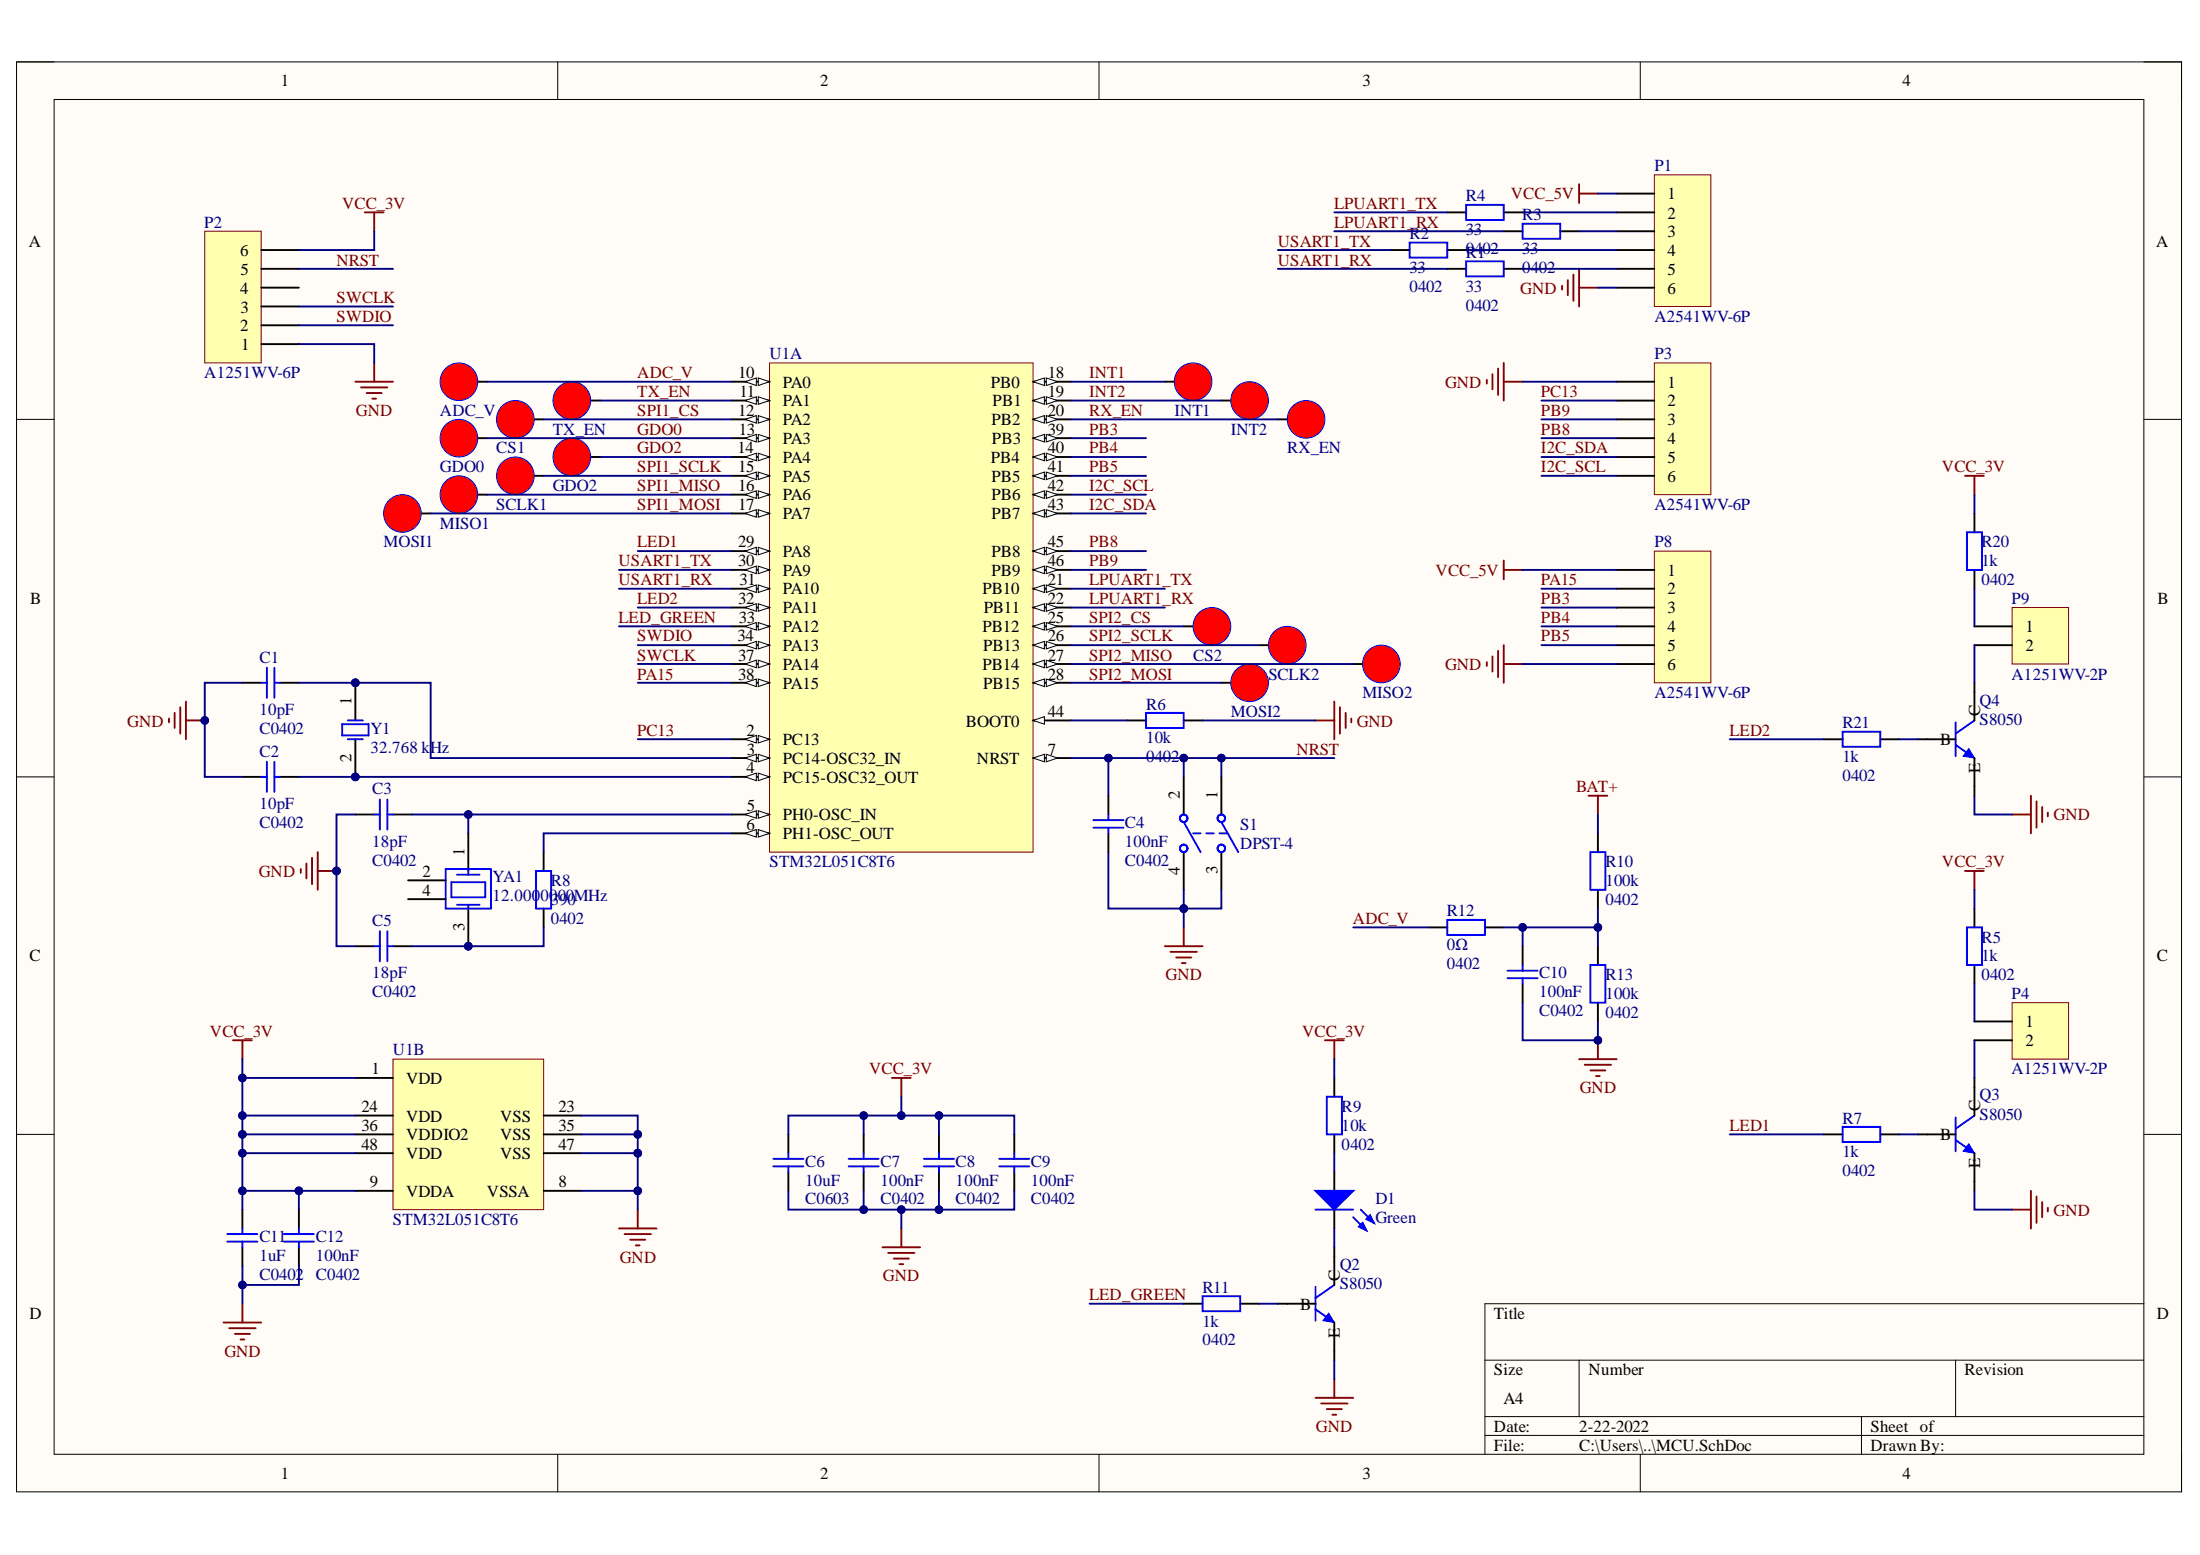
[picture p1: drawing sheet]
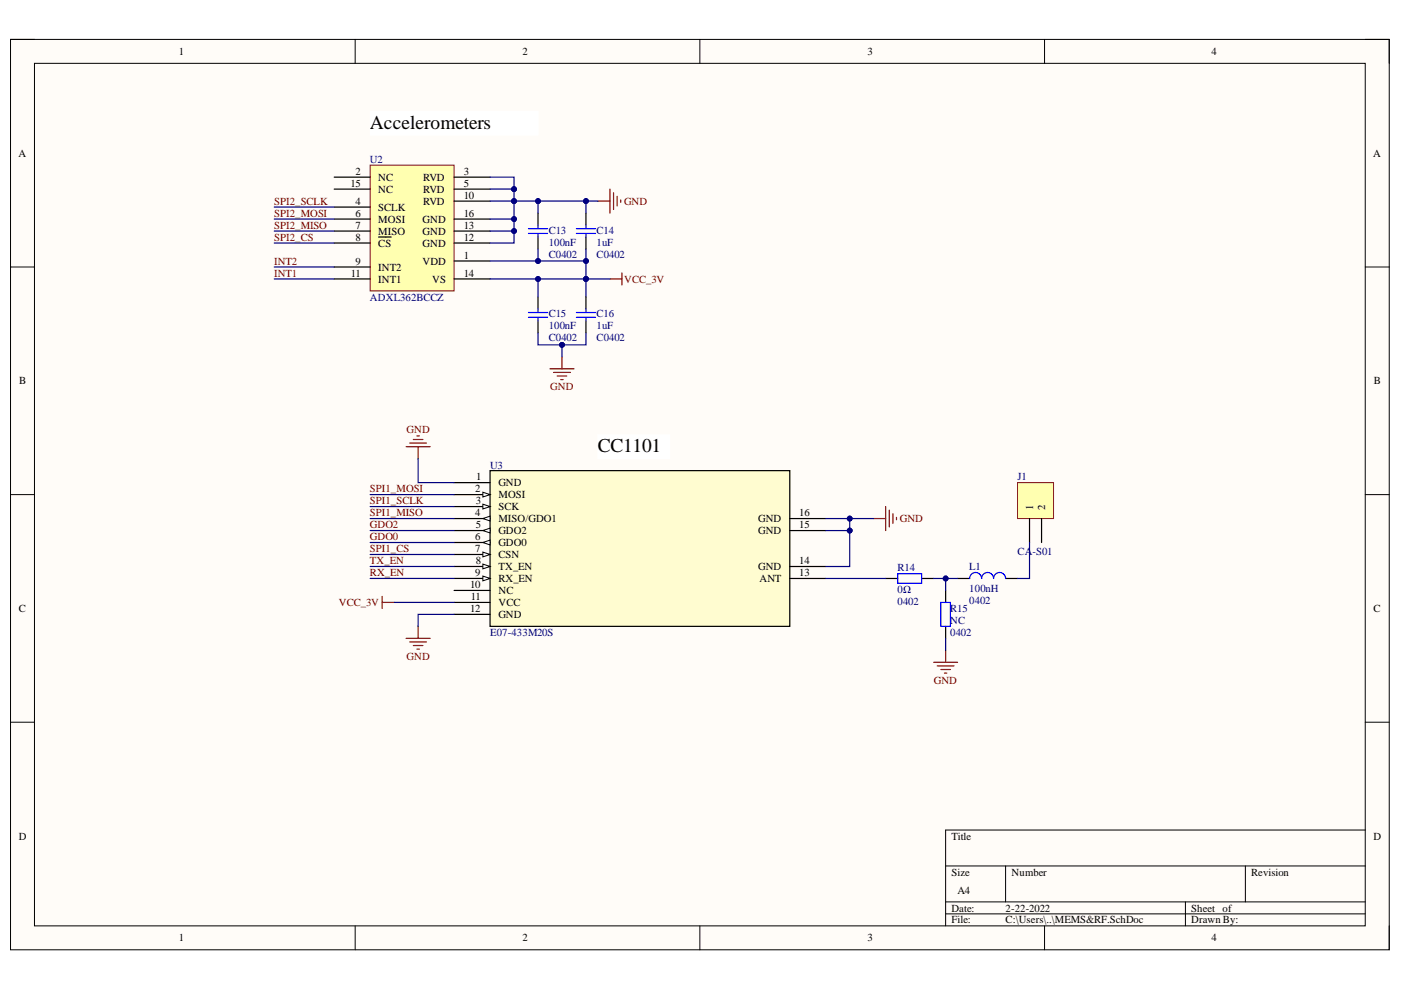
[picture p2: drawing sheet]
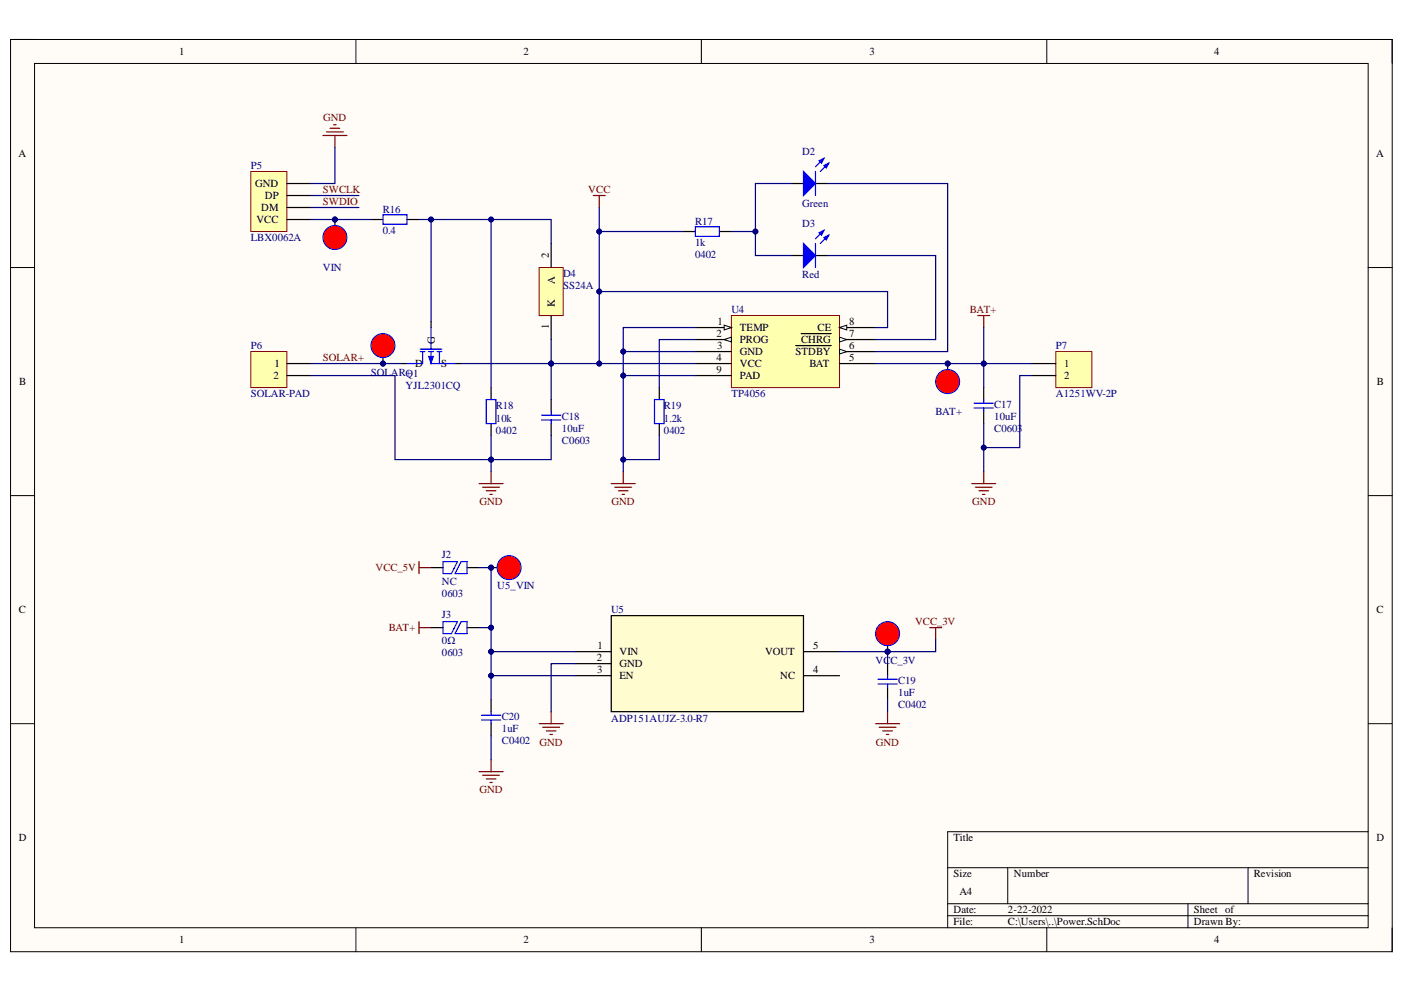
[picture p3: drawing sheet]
# Altium project RFID_CC1101_433MHz.PrjPcb
3 sheets, 90 parts. Net scope: global (net labels, ports and power ports of the same name join across sheets).
Board file: RFID_CC1101_433MHz.PcbDoc
Sheets:
  MCU.SchDoc
  MEMS&RF.SchDoc
  Power.SchDoc

## Sheet MCU.SchDoc
size A4

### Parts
ADC_V  TP-EMB-SMT-Single-20mil-1pin  [EMB-SMT-40MILX40MIL]  (value not drawn)
C1  10pF  PackageReference: C0402  [0402]
C2  10pF  PackageReference: C0402  [0402]
C3  18pF  PackageReference: C0402  [0402]
C4  100nF  PackageReference: C0402  [0402]
C5  18pF  PackageReference: C0402  [0402]
C6  10uF  PackageReference: C0603  [1608[0603]]
C7  100nF  PackageReference: C0402  [0402]
C8  100nF  PackageReference: C0402  [0402]
C9  100nF  PackageReference: C0402  [0402]
C10  100nF  PackageReference: C0402  [0402]
C11  1uF  PackageReference: C0402  [0402]
C12  100nF  PackageReference: C0402  [0402]
CS1  TP-EMB-SMT-Single-20mil-1pin  [EMB-SMT-40MILX40MIL]  (value not drawn)
CS2  TP-EMB-SMT-Single-20mil-1pin  [EMB-SMT-40MILX40MIL]  (value not drawn)
D1  Green  [0603/K]
GDO0  TP-EMB-SMT-Single-20mil-1pin  [EMB-SMT-40MILX40MIL]  (value not drawn)
GDO2  TP-EMB-SMT-Single-20mil-1pin  [EMB-SMT-40MILX40MIL]  (value not drawn)
INT1  TP-EMB-SMT-Single-20mil-1pin  [EMB-SMT-40MILX40MIL]  (value not drawn)
INT2  TP-EMB-SMT-Single-20mil-1pin  [EMB-SMT-40MILX40MIL]  (value not drawn)
MISO1  TP-EMB-SMT-Single-20mil-1pin  [EMB-SMT-40MILX40MIL]  (value not drawn)
MISO2  TP-EMB-SMT-Single-20mil-1pin  [EMB-SMT-40MILX40MIL]  (value not drawn)
MOSI1  TP-EMB-SMT-Single-20mil-1pin  [EMB-SMT-40MILX40MIL]  (value not drawn)
MOSI2  TP-EMB-SMT-Single-20mil-1pin  [EMB-SMT-40MILX40MIL]  (value not drawn)
P1  A2541WV-6P  [A2541WV-6P]
P2  A1251WV-6P  [A1251WV-6P-SWD]
P3  A2541WV-6P  [A2541WV-6P]
P4  A1251WV-2P  [A1251WV-2P]
P8  A2541WV-6P  [A2541WV-6P]
P9  A1251WV-2P  [A1251WV-2P]
Q2  S8050  [SOT-23B_N]
Q3  S8050  [SOT-23B_N]
Q4  S8050  [SOT-23B_N]
R1  33  PackageReference: 0402  [RESC1005X04N]
R2  33  PackageReference: 0402  [RESC1005X04N]
R3  33  PackageReference: 0402  [RESC1005X04N]
R4  33  PackageReference: 0402  [RESC1005X04N]
R5  1k  PackageReference: 0402  [RESC1005X04N]
R6  10k  PackageReference: 0402  [RESC1005X04N]
R7  1k  PackageReference: 0402  [RESC1005X04N]
R8  390  PackageReference: 0402  [RESC1005X04N]
R9  10k  PackageReference: 0402  [RESC1005X04N]
R10  100k  PackageReference: 0402  [RESC1005X04N]
R11  1k  PackageReference: 0402  [RESC1005X04N]
R12  0Ω  PackageReference: 0402  [RESC1005X04N]
R13  100k  PackageReference: 0402  [RESC1005X04N]
R20  1k  PackageReference: 0402  [RESC1005X04N]
R21  1k  PackageReference: 0402  [RESC1005X04N]
RX_EN  TP-EMB-SMT-Single-20mil-1pin  [EMB-SMT-40MILX40MIL]  (value not drawn)
S1  DPST-4  [DPST]
SCLK1  TP-EMB-SMT-Single-20mil-1pin  [EMB-SMT-40MILX40MIL]  (value not drawn)
SCLK2  TP-EMB-SMT-Single-20mil-1pin  [EMB-SMT-40MILX40MIL]  (value not drawn)
TX_EN  TP-EMB-SMT-Single-20mil-1pin  [EMB-SMT-40MILX40MIL]  (value not drawn)
U1  STM32L051C8T6  [STM-LQFP48_N]  (parts A,B of 2)
Y1  32.768 kHz  [XTAL-2012]
YA1  12.0000000MHz  [XTAL-SMT-4P]

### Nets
BAT+: R10.2
GND: C1.1 C2.1 C3.1 C4.1 C5.1 C6.1 C7.1 C8.1 C9.1 C10.1 C11.1 C12.1 P1.6 P2.1 P3.1 P8.6 Q2.E Q3.E Q4.E R6.2 R13.1 S1.3(NO1) S1.4(NO2) U1.8(VSSA) U1.23(VSS) U1.35(VSS) U1.47(VSS)
VCC_3V: C6.2 C7.2 C8.2 C9.2 C11.2 C12.2 P2.6 R5.2 R9.2 R20.2 U1.1(VDD) U1.9(VDDA) U1.24(VDD) U1.36(VDDIO2) U1.48(VDD)
VCC_5V: P1.1 P8.1
ADC_V: ADC_V.1 R12.1 U1.10(PA0)
GDO0: GDO0.1 U1.13(PA3)
GDO2: GDO2.1 U1.14(PA4)
I2C_SCL: P3.6 U1.42(PB6)
I2C_SDA: P3.5 U1.43(PB7)
INT1: INT1.1 U1.18(PB0)
INT2: INT2.1 U1.19(PB1)
LED1: R7.1 U1.29(PA8)
LED2: R21.1 U1.32(PA11)
LED_GREEN: R11.1 U1.33(PA12)
LPUART1_RX: R3.1 U1.22(PB11)
LPUART1_TX: R4.1 U1.21(PB10)
NRST: C4.2 P2.5 S1.1(COMMON1) S1.2(COMMON2) U1.7(NRST)
PA15: P8.2 U1.38(PA15)
PB3: P8.3 U1.39(PB3)
PB4: P8.4 U1.40(PB4)
PB5: P8.5 U1.41(PB5)
PB8: P3.4 U1.45(PB8)
PB9: P3.3 U1.46(PB9)
PC13: P3.2 U1.2(PC13)
RX_EN: RX_EN.1 U1.20(PB2)
SPI1_CS: CS1.1 U1.12(PA2)
SPI1_MISO: MISO1.1 U1.16(PA6)
SPI1_MOSI: MOSI1.1 U1.17(PA7)
SPI1_SCLK: SCLK1.1 U1.15(PA5)
SPI2_CS: CS2.1 U1.25(PB12)
SPI2_MISO: MISO2.1 U1.27(PB14)
SPI2_MOSI: MOSI2.1 U1.28(PB15)
SPI2_SCLK: SCLK2.1 U1.26(PB13)
SWCLK: P2.3 U1.37(PA14)
SWDIO: P2.2 U1.34(PA13)
TX_EN: TX_EN.1 U1.11(PA1)
USART1_RX: R1.1 U1.31(PA10)
USART1_TX: R2.2 U1.30(PA9)
NetC1_2: C1.2 U1.3(PC14-OSC32_IN) Y1.1(OSC1)
NetC2_2: C2.2 U1.4(PC15-OSC32_OUT) Y1.2(OSC2)
NetC3_2: C3.2 U1.5(PH0-OSC_IN) YA1.1
NetC5_2: C5.2 R8.1 YA1.3
NetC10_2: C10.2 R10.1 R12.2 R13.2
NetD1_A: D1.A R9.1
NetD1_K: D1.K Q2.C
NetP1_2: P1.2 R4.2
NetP1_3: P1.3 R3.2
NetP1_4: P1.4 R2.1
NetP1_5: P1.5 R1.2
NetP4_1: P4.1 R5.1
NetP4_2: P4.2 Q3.C
NetP9_1: P9.1 R20.1
NetP9_2: P9.2 Q4.C
NetQ2_B: Q2.B R11.2
NetQ3_B: Q3.B R7.2
NetQ4_B: Q4.B R21.2
NetR6_1: R6.1 U1.44(BOOT0)
NetR8_2: R8.2 U1.6(PH1-OSC_OUT)

Not connected (* = marked no-connect by the designer): P2 4; YA1 2 4

## Sheet MEMS&RF.SchDoc
size A4

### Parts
C13  100nF  PackageReference: C0402  [0402]
C14  1uF  PackageReference: C0402  [0402]
C15  100nF  PackageReference: C0402  [0402]
C16  1uF  PackageReference: C0402  [0402]
J1  CA-S01  [CA-S01]
L1  100nH  [0402]
R14  0Ω  PackageReference: 0402  [RESC1005X04N]
R15  NC  PackageReference: 0402  [RESC1005X04N]
U2  ADXL362BCCZ  [LGA_CC-16-4]
U3  E07-433M20S  [PE07-433M20S]

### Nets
GND: C13.2 C14.2 C15.2 C16.1 R15.1 U2.3(RVD) U2.5(RVD) U2.10(RVD) U2.12(GND) U2.13(GND) U2.16(GND) U3.1(GND) U3.12(GND) U3.14(GND) U3.15(GND) U3.16(GND)
VCC_3V: C13.1 C14.1 C15.1 C16.2 U2.1(VDD) U2.14(VS) U3.11(VCC)
GDO0: U3.6(GDO0)
GDO2: U3.5(GDO2)
INT1: U2.11(INT1)
INT2: U2.9(INT2)
RX_EN: U3.9(RX_EN)
SPI1_CS: U3.7(CSN)
SPI1_MISO: U3.4(MISO/GDO1)
SPI1_MOSI: U3.2(MOSI)
SPI1_SCLK: U3.3(SCK)
SPI2_CS: U2.8(~{CS})
SPI2_MISO: U2.7(MISO)
SPI2_MOSI: U2.6(MOSI)
SPI2_SCLK: U2.4(SCLK)
TX_EN: U3.8(TX_EN)
NetJ1_1: J1.1 L1.2
NetL1_1: L1.1 R14.2 R15.2
NetR14_1: R14.1 U3.13(ANT)

Not connected (* = marked no-connect by the designer): J1 2; U2 2(NC) 15(NC); U3 10(NC)

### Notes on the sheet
- (near U2) Accelerometers
- (near U3) CC1101

## Sheet Power.SchDoc
size A4

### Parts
BAT+  TP-EMB-SMT-Single-20mil-1pin  [EMB-SMT-40MILX40MIL]  (value not drawn)
C17  10uF  PackageReference: C0603  [1608[0603]]
C18  10uF  PackageReference: C0603  [1608[0603]]
C19  1uF  PackageReference: C0402  [0402]
C20  1uF  PackageReference: C0402  [0402]
D2  Green  [0603/K]
D3  Red  [0603/K]
D4  SS24A  [ONSC-SMA-2-403D-02_V]
J2  NC  PackageReference: 0603  [1608[0603] - jumper]
J3  0Ω  PackageReference: 0603  [1608[0603] - jumper]
P5  LBX0062A  [LBX0062A]
P6  SOLAR-PAD  [SOLAR-PAD]
P7  A1251WV-2P  [A1251WV-2P]
Q1  YJL2301CQ  [SOT95P237X112-3N]
R16  0.4  [RESC3216X07N]
R17  1k  PackageReference: 0402  [RESC1005X04N]
R18  10k  PackageReference: 0402  [RESC1005X04N]
R19  1.2k  PackageReference: 0402  [RESC1005X04N]
SOLAR+  TP-EMB-SMT-Single-20mil-1pin  [EMB-SMT-40MILX40MIL]  (value not drawn)
U4  TP4056  [ESOP-9N]
U5  ADP151AUJZ-3.0-R7  [UJ_5]
U5_VIN  TP-EMB-SMT-Single-20mil-1pin  [EMB-SMT-40MILX40MIL]  (value not drawn)
VCC_3V  TP-EMB-SMT-Single-20mil-1pin  [EMB-SMT-40MILX40MIL]  (value not drawn)
VIN  TP-EMB-SMT-Single-20mil-1pin  [EMB-SMT-40MILX40MIL]  (value not drawn)

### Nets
BAT+: BAT+.1 C17.2 J3.1 P7.1 U4.5(BAT)
GND: C17.1 C18.2 C19.1 C20.1 P5.4(GND) P6.2 P7.2 R18.1 R19.1 U4.1(TEMP) U4.3(GND) U4.9(PAD) U5.2(GND)
VCC: C18.1 D4.1(K) Q1.2(S) R17.1 U4.4(VCC) U4.8(CE)
VCC_3V: C19.2 U5.5(VOUT) VCC_3V.1
VCC_5V: J2.1
SOLAR+: P6.1 Q1.3(D) SOLAR+.1
SWCLK: P5.3(DP)
SWDIO: P5.2(DM)
NetC20_2: C20.2 J2.2 J3.2 U5.1(VIN) U5.3(EN) U5_VIN.1
NetD2_A: D2.A D3.A R17.2
NetD2_K: D2.K U4.6(~{STDBY})
NetD3_K: D3.K U4.7(~{CHRG})
NetD4_2: D4.2(A) Q1.1(G) R16.2 R18.2
NetP5_1: P5.1(VCC) R16.1 VIN.1
NetR19_2: R19.2 U4.2(PROG)

Not connected (* = marked no-connect by the designer): U5 4(NC)

## Nets that join several sheets
BAT+: MCU (R10.2), Power (5 pins)
GND: MCU (27 pins), MEMS&RF (16 pins), Power (13 pins)
VCC_3V: MCU (15 pins), MEMS&RF (7 pins), Power (C19.2 U5.5 VCC_3V.1)
VCC_5V: MCU (P1.1 P8.1), Power (J2.1)
GDO0: MCU (GDO0.1 U1.13), MEMS&RF (U3.6)
GDO2: MCU (GDO2.1 U1.14), MEMS&RF (U3.5)
INT1: MCU (INT1.1 U1.18), MEMS&RF (U2.11)
INT2: MCU (INT2.1 U1.19), MEMS&RF (U2.9)
RX_EN: MCU (RX_EN.1 U1.20), MEMS&RF (U3.9)
SPI1_CS: MCU (CS1.1 U1.12), MEMS&RF (U3.7)
SPI1_MISO: MCU (MISO1.1 U1.16), MEMS&RF (U3.4)
SPI1_MOSI: MCU (MOSI1.1 U1.17), MEMS&RF (U3.2)
SPI1_SCLK: MCU (SCLK1.1 U1.15), MEMS&RF (U3.3)
SPI2_CS: MCU (CS2.1 U1.25), MEMS&RF (U2.8)
SPI2_MISO: MCU (MISO2.1 U1.27), MEMS&RF (U2.7)
SPI2_MOSI: MCU (MOSI2.1 U1.28), MEMS&RF (U2.6)
SPI2_SCLK: MCU (SCLK2.1 U1.26), MEMS&RF (U2.4)
SWCLK: MCU (P2.3 U1.37), Power (P5.3)
SWDIO: MCU (P2.2 U1.34), Power (P5.2)
TX_EN: MCU (TX_EN.1 U1.11), MEMS&RF (U3.8)
